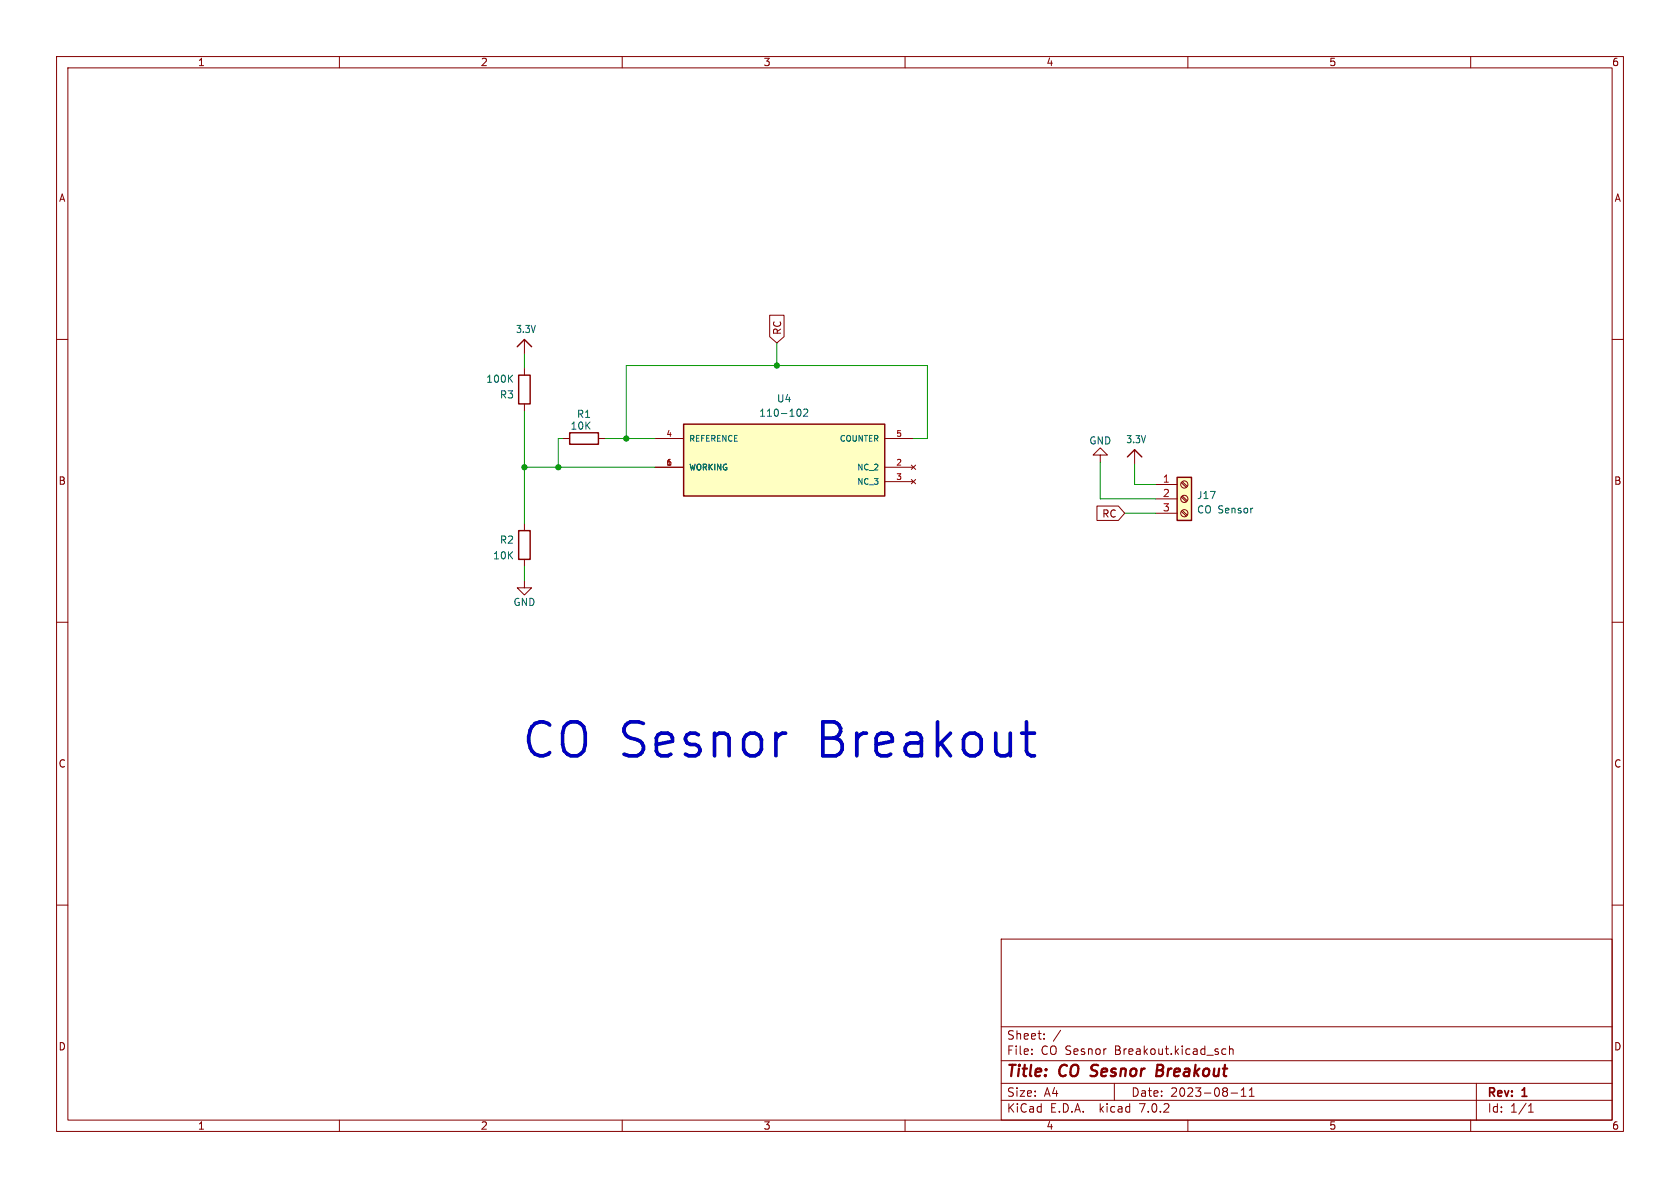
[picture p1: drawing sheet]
<svg xmlns="http://www.w3.org/2000/svg" width="297mm" height="210mm" viewBox="0 0 297 210" stroke-linecap="round" stroke-linejoin="round" font-family="sans-serif">
<g fill="none" stroke="#840000" stroke-width=".18">
<path d="M10 10h277v190h-277zM12 12h273v186h-273zM60 10v2M110 10v2M160 10v2M210 10v2M260 10v2M10 60h2M136.1 55.7h2.5v3.8l-1.3 1.1-1.2-1.1zM285 60h2M92.7 60v2.6M92.7 65v1.3"/>
<path d="M92.7 71.4v1.3M99.4 77.5h1.3M105.8 77.5h1.3M115.8 77.5h5.1M156.4 77.5h5.1M200.6 79.5v2.5M92.7 92.5v1.3M92.7 98.9v1.3M115.8 82.6h5.1M156.4 82.6h5.1M156.4 85.1h5.1M161.1 82.2l.8 .8"/>
<path d="M161.1 84.8l.8 .7M161.9 82.2l-.8 .8M161.9 84.8l-.8 .7M193.9 89.5h3.8l1.1 1.2-1.1 1.3h-3.8zM194.5 80.4h-1.3l1.3-1.2 1.3 1.2h-1.3v1.3M204.3 85.6h3.8M204.3 88.2h3.8M204.3 90.7h3.8M208.8 90.4l.9 .8M208.8 87.9l.9 .8M208.8 85.3l.9 .9M209 90.2l.9 .9"/>
<path d="M209 87.7l.9 .8M209 85.1l.9 .9M10 110h2M92.7 102.6v1.3h-1.3l1.3 1.3 1.3-1.3h-1.3M285 110h2M10 160h2M285 160h2M177 166h108v32h-108zM60 198v2M110 198v2M160 198v2M177 194.5h108"/>
<path d="M177 191.5h108M177 187.5h108M177 181.5h108M182.4 186.3v.1M182.4 185.5v.1M184.6 183.6v.1M184.6 182.8v.1M197 191.5v3M210 198v2M216.7 185.5l-.4-.1-.3 .3v.4l.1 .2h.6M217.4 185.5l.2-.1 .3 .1 .1 .9M217.4 184.9v1.5"/>
<path d="M217.6 193.2h1.2M219.4 193.8h.9M219.4 192.7l.5-.4v1.5M220.9 193.8h.8M220.9 192.7l.4-.4v1.5M260 198v2M261 191.5v6.5M270.2 196.6h.9M270.2 195.5l.4-.4v1.5"/>
<circle cx="209.4" cy="90.7" r=".63"/>
<circle cx="209.4" cy="85.6" r=".63"/>
<circle cx="209.4" cy="88.2" r=".63"/>
</g>
<path d="M204.5 189.2h.7M205.3 188.2h-.7l-.2 2h.8" fill="none" stroke="#840000" stroke-width=".4"/>
<g fill="#ffffc2" stroke="#ffffc2" stroke-width=".18">
<path d="M208.1 84.4h2.5v7.6h-2.5z"/>
<path d="M120.9 75h35.5v12.7h-35.5z"/>
</g>
<path d="M91.4 61.3l1.3-1.3 1.3 1.3M91.7 66.3h2v5.1h-2zM100.7 76.5h5.1v2h-5.1zM120.9 75h35.5v12.7h-35.5zM91.7 93.8h2v5.1h-2zM199.3 80.8l1.3-1.3 1.3 1.3M208.1 84.4h2.5v7.6h-2.5z" fill="none" stroke="#840000" stroke-width=".25"/>
<path d="M141.2 72.3a.68 .68 0 0 1 .4 .7 .68 .68 0 0 1-.4 .6M142.1 72.4l.5-.1 .2 .4-.8 .9h.8M221.4 89.8h.1" fill="none" stroke="#006464" stroke-width=".18"/>
<path d="M92.7 62.6v2.4M92.7 72.7v19.8M99.4 77.5h-.7v5.1M107.1 77.5h8.7M110.7 77.5v-12.9h53.3v12.9h-2.5M137.3 60.6v4M92.7 82.6h23.1M194.5 81.7v6.5h9.8M198.8 90.7h5.5M200.6 82v3.6h3.7M92.7 100.2v2.4" fill="none" stroke="#009600" stroke-width=".18"/>
<g fill="#009600" stroke="#009600" stroke-width=".18">
<circle cx="92.7" cy="82.6" r=".46"/>
<circle cx="98.7" cy="82.6" r=".46"/>
<circle cx="110.7" cy="77.5" r=".46"/>
<circle cx="137.3" cy="64.6" r=".46"/>
</g>
<g font-size="8.4" fill="#0000c2">
<text x="91.9" y="134.3">CO Sesnor</text>
<text x="144.5" y="134.3">Breakout</text>
</g>
<g font-size="2.8" fill="#840000">
<text x="178" y="190.8">Title:</text>
<text x="187.4" y="190.8">CO Sesnor</text>
<text x="205.7" y="190.8">Breakout</text>
</g>
<g font-size="2.1" fill="#840000">
<text x="178" y="183.9">Sheet:</text>
<text x="186.2" y="183.9">/</text>
<text x="178" y="186.6">File:</text>
<text x="184" y="186.6">CO Sesnor</text>
<text x="197.1" y="186.6">Breakout.kicad_sch</text>
<text x="178" y="196.8">KiCad</text>
<text x="178" y="194">Size:</text>
<text x="184.6" y="194">A4</text>
<text x="185.7" y="196.8">E.D.A.</text>
<text x="194.4" y="196.8">kicad</text>
<text x="200" y="194">Date:</text>
<text x="201.5" y="196.8">7.0.2</text>
<text x="206.9" y="194">2023-08-11</text>
<text x="263" y="194.2">Rev:</text>
<text x="263" y="196.8">Id:</text>
<text x="267" y="196.8">1/1</text>
<text x="269.2" y="194.2">1</text>
</g>
<g font-size="1.8" fill="#840000">
<text x="35" y="11.8">1</text>
<text x="85" y="11.8">2</text>
<text x="135" y="11.8">3</text>
<text x="185" y="11.8">4</text>
<text x="235" y="11.8">5</text>
<text x="285" y="11.8">6</text>
<text x="10.4" y="35.8">A</text>
<text x="285.4" y="35.8">A</text>
<text x="138.3" y="59.2" transform="rotate(-90 138.3 59.2)">RC</text>
<text x="10.3" y="85.8">B</text>
<text x="285.3" y="85.8">B</text>
<text x="194.7" y="91.6">RC</text>
<text x="10.3" y="135.8">C</text>
<text x="285.3" y="135.8">C</text>
<text x="10.3" y="185.8">D</text>
<text x="285.3" y="185.8">D</text>
<text x="35" y="199.8">1</text>
<text x="85" y="199.8">2</text>
<text x="135" y="199.8">3</text>
<text x="185" y="199.8">4</text>
<text x="235" y="199.8">5</text>
<text x="285" y="199.8">6</text>
</g>
<g font-size="1.8" fill="#006464">
<text x="91.2" y="59">3.3V</text>
<text x="85.9" y="67.8">100K</text>
<text x="88.3" y="70.6">R3</text>
<text x="137.3" y="71.3">U4</text>
<text x="100.8" y="76.1">10K</text>
<text x="101.9" y="74">R1</text>
<text x="134.2" y="73.8">110-102</text>
<text x="192.5" y="78.7">GND</text>
<text x="199" y="78.5">3.3V</text>
<text x="211.6" y="88.4">J17</text>
<text x="211.6" y="90.9">CO Sensor</text>
<text x="87.1" y="99">10K</text>
<text x="88.3" y="96.3">R2</text>
<text x="90.7" y="107.3">GND</text>
</g>
<g font-size="1.8" fill="#a90000">
<text x="205.5" y="85.4">1</text>
<text x="205.5" y="87.9">2</text>
<text x="205.5" y="90.5">3</text>
</g>
<g font-size="1.4" fill="#a90000">
<text x="117.7" y="77.3">4</text>
<text x="158.4" y="77.3">5</text>
<text x="117.7" y="82.3">1</text>
<text x="158.4" y="82.3">2</text>
<text x="158.4" y="84.9">3</text>
</g>
<g font-size="1.4" fill="#006464">
<text x="121.9" y="83.3">WORKING</text>
<text x="121.9" y="78.2">REFERENCE</text>
<text x="148.3" y="78.2">COUNTER</text>
<text x="151.4" y="83.3">NC_2</text>
<text x="151.4" y="85.8">NC_3</text>
</g>
</svg>
